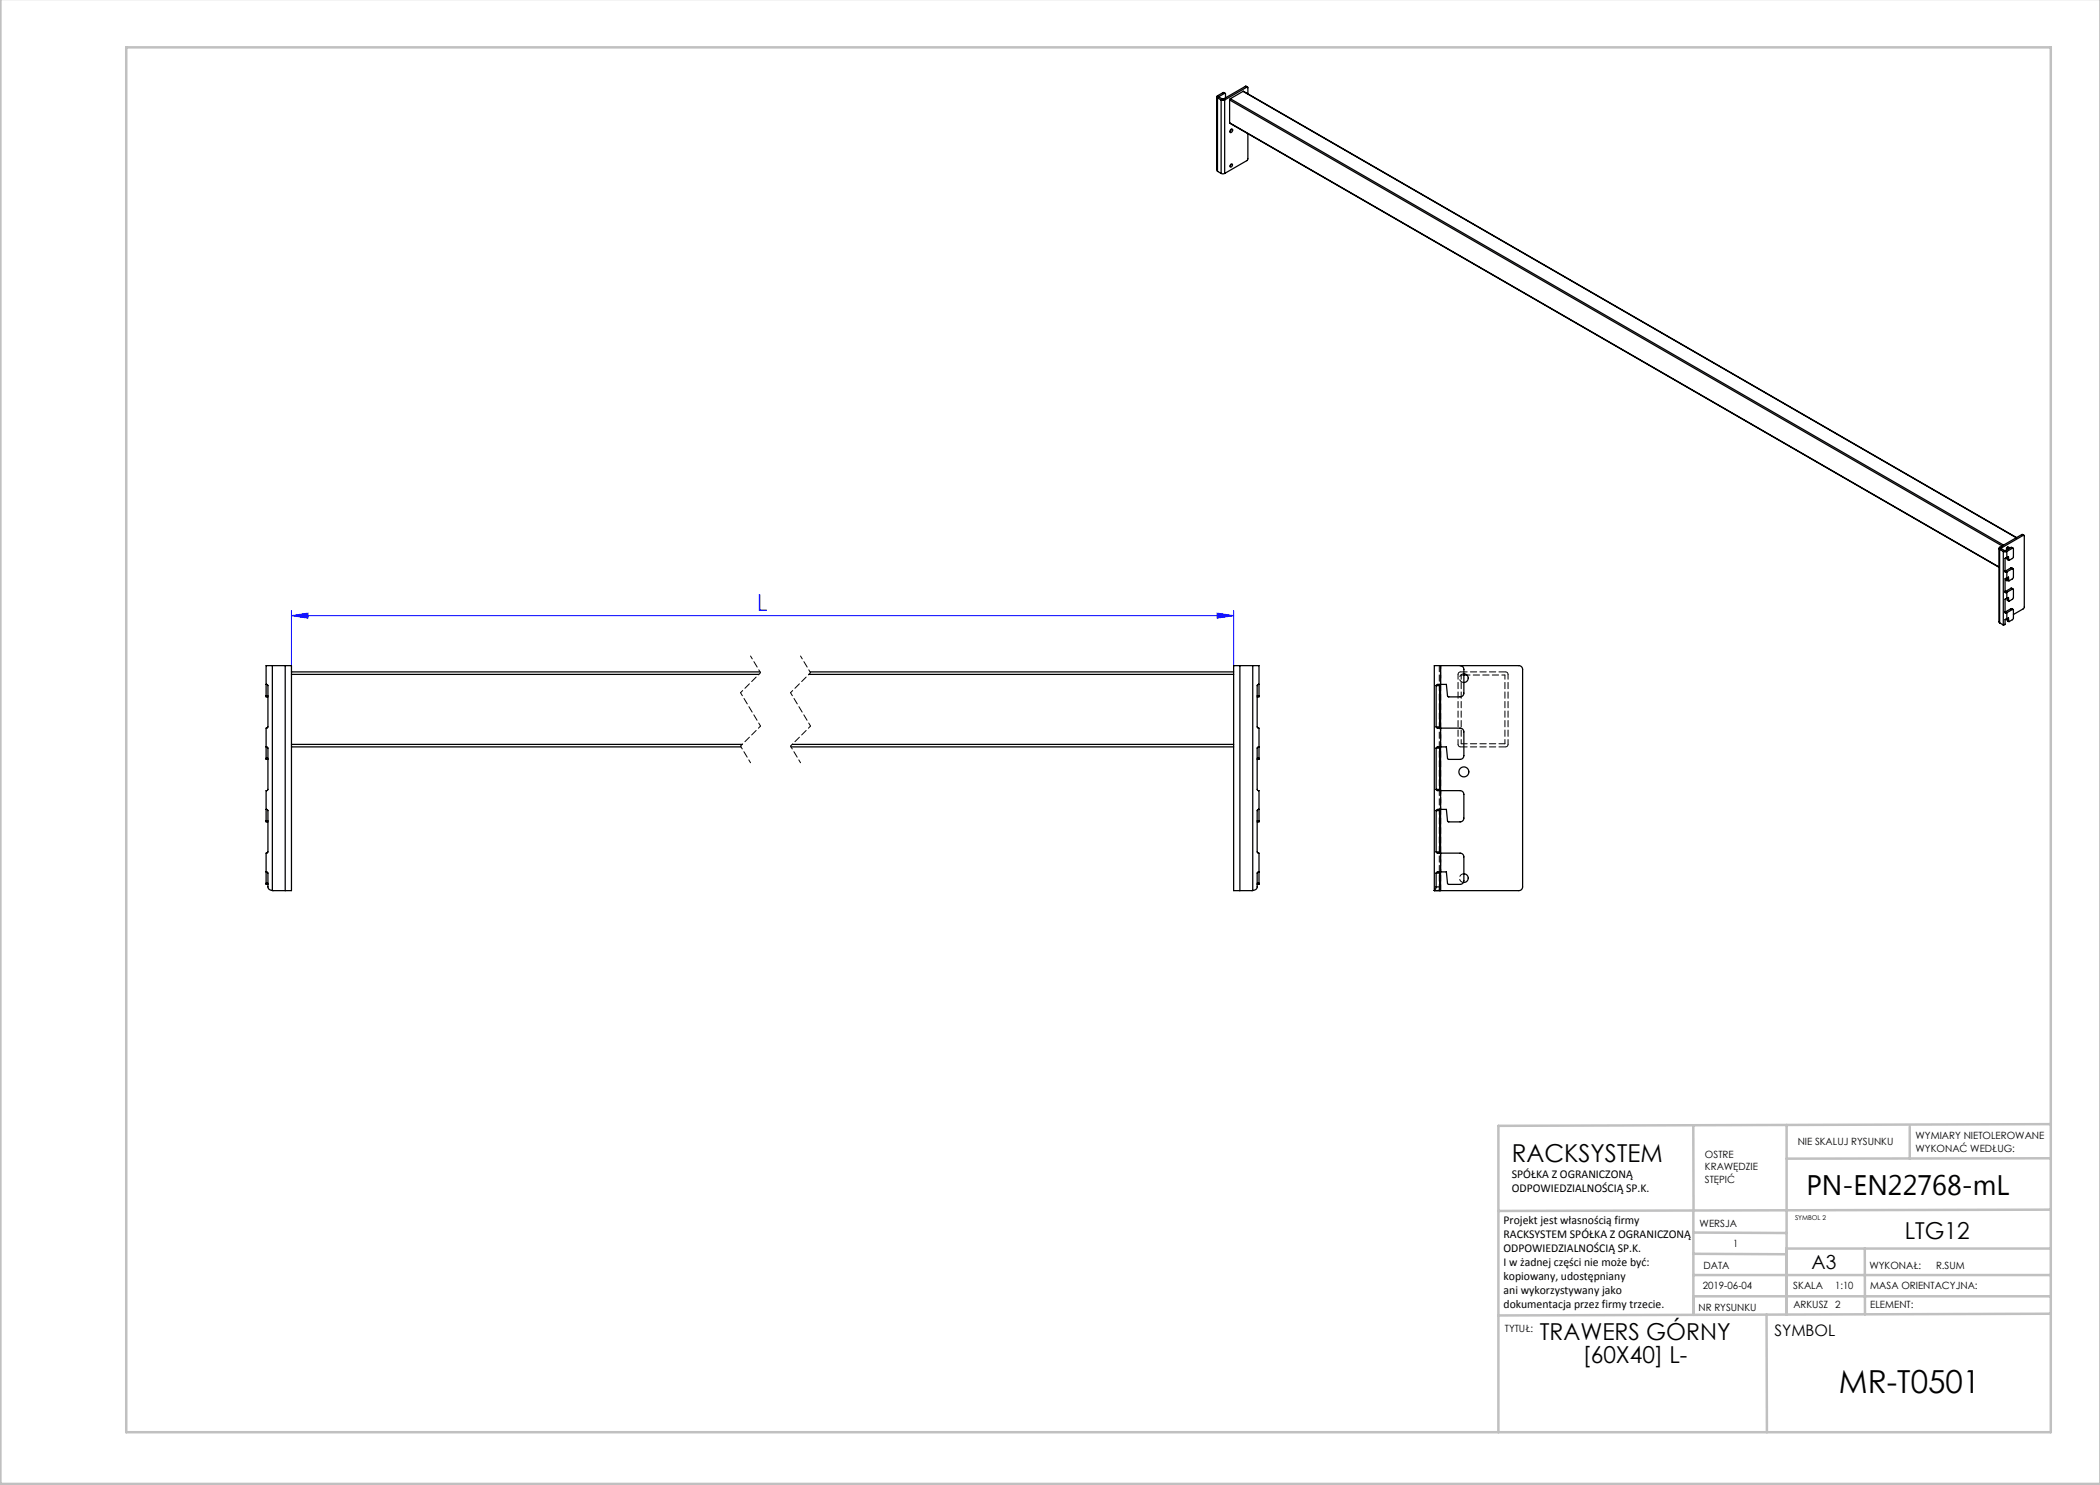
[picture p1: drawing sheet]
<svg xmlns="http://www.w3.org/2000/svg" width="420mm" height="297mm" viewBox="0 0 420 297" stroke-linecap="round" stroke-linejoin="round" font-family="sans-serif">
<path d="M58.3 123.1l3.3-.5v1zM58.3 122.1v11.3M58.3 123.1h188.4M243.4 122.6l3.3 .5-3.3 .5zM246.7 122.1v11.3" fill="none" stroke="#00f" stroke-width=".2"/>
<path d="M148.1 138.5l4 6.7M150.1 131.2l2 3.3M158.1 138.5l4 6.7M160.1 131.2l2 3.3M148.1 149.2l2 3.4M158.1 149.2l2 3.4" fill="none" stroke="#000" stroke-width=".2" stroke-dasharray="1.3 .6" stroke-dashoffset=".6"/>
<path d="M152.1 134.5l-4 4M162.1 134.5l-4 4M152.1 145.2l-4 4M162.1 145.2l-4 4" fill="none" stroke="#000" stroke-width=".2" stroke-dasharray="1.3 .6" stroke-dashoffset=".7"/>
<g fill="none" stroke="#c0c0c0" stroke-width=".5">
<path d="M.1 -.1v296.9h419.9M25.2 9.5h385v276.9h-385zM338.7 225.2v16.9M357.3 225v37.9M382 225.4v6.3M410.1 224.8l-110.4 .4v61.2M410.1 231.7h-52.8M338.7 259.3h71.5M338.7 255h71.5M338.7 250.8l18.6 .1M338.7 246.5l18.6 .1M338.7 242.1v20.9"/>
<path d="M373 249.7v13.2M410.1 241.9l-110.4 .3M410.2 249.7h-52.9v13.2M353.3 262.9l.1 23.5M410.2 262.7l-110.5 .4"/>
</g>
<path d="M58.3 123.1l3.3-.5v1zM243.4 122.6l3.3 .5-3.3 .5z" fill="#00f"/>
<g fill="none" stroke="#000" stroke-width=".25">
<path d="M243.4 19.4v14.5l.1 .4M243.5 19.2l-.1 .2 .1 .2M243.5 19.2l.3 .1M243.5 19.6v14.7M243.5 19.6l.7 .4M243.8 19.3v.1M243.8 19.4l-.3 .2M243.8 19.4l.7 .4M244.2 20h.7M244.2 20v14.7M244.5 19.8h.2M244.5 19.8l-.3 .2"/>
<path d="M244.6 18.5l.4 .2M244.6 18.5l.3 .2M244.6 18.5l-1.1 .7M244.7 19.8l.2 .2M244.9 18.7l.2 .1v.8M244.9 18.7l-1.1 .6M244.9 20v14.7M245.9 20v4.6M245.9 20l154.5 89.2M246.1 19.7l-.2 .3M246.1 19.7l154.6 89.3M248.6 18.3l154.7 89.2"/>
<path d="M248.6 18.3l-2.5 1.4M249.1 17.3l.4 .1M249.1 17.3l.3 .1M249.1 17.3l-4.4 2.5M249.4 17.4l.2 .1v1.3M249.4 17.4l-4.5 2.6M243.5 34.3l.7 .4M244.2 34.7h.7M245.9 24.6l153.9 88.9M245.9 24.6l153.9 88.8M246.2 32.9l.1-.1a.29 .29 0 0 1 .1 .4 .29 .29 0 0 1-.4 .1zM246.2 25.9a.22 .22 0 0 1 .3 0 .22 .22 0 0 1 0 .3 .26 .26 0 0 1-.2 .3 .26 .26 0 0 1-.3-.2z"/>
<path d="M246.2 32.8l-.2 .4M246.3 25.8l-.3 .5M249.6 26.7l-.1 5.3-4.6 2.7M399.8 109.7v14.7l.1 .2M399.9 109.5l-.1 .2 .1 .2M399.9 109.5l.3 .1M399.9 109.9v14.7M399.9 109.9l.8 .4M400.2 109.6v.1M400.2 109.7l.7 .4M400.2 109.7l-.3 .2M400.7 110.3h.7"/>
<path d="M400.7 110.3v14.7M400.9 110.1h.2M400.9 110.1l-.2 .2M401 114.1v.1M401 118.2v.1M401 114.2l.2 .2M401 118.3l.2 .2M401.1 114.2h-.1M401.1 118.3h-.1M401.1 110.1l.3 .2M401.1 114.2l.3 .2M401.1 118.3l.3 .2"/>
<path d="M401.4 111.5l-.4 .2v2.7h.2M401.4 114.4h-.2M401.4 115.6l-.4 .2v2.7h.2M401.4 118.5h-.2M401.4 119.7l-.4 .2v2.6l.2 .1M401.4 110.3v1.2M401.4 114.4v1.2M401.4 118.5v1.2M401.4 115.6l.3-.2 .1 .7M401.4 119.7l.3-.2 .1 .7M401.4 111.5l.1 .4M401.4 119.6l.1 .4"/>
<path d="M401.5 115.7l-.3 .3M401.5 116l-.1-.4a.29 .29 0 0 0-.2 .3 .29 .29 0 0 0 .4 .2M401.5 111.9h.1M401.5 116l.3 .2M401.5 111.9l.3 .2M401.5 116l.3 .1M401.5 109.4l-.2 .4M401.7 109.8l.1-.3a.35 .35 0 0 0-.4 .1 .35 .35 0 0 0-.1 .4M402.2 109.5l.4 .1M402.2 113.6l.4 .1M402.2 117.7l.4 .1M402.2 109.5l.3 .2"/>
<path d="M402.2 109.5l-1.1 .6M402.2 113.6l-1.1 .6M402.2 113.6l.3 .1M402.2 117.7l-1.1 .6M402.2 117.7l.3 .1M402.5 109.7l.2 .1-.1 1.7-.8 .6-.1-.8-.3 .2M402.5 113.7l.2 .1v1.7l-.2 .3-.7 .3M402.5 117.8l.2 .1v1.7l-.2 .3-.7 .3M402.5 109.7l-1.1 .6M402.5 113.7l-1.1 .7M402.5 117.8l-1.1 .7M404.4 106.9l.4 .2"/>
<path d="M404.4 106.9l.2 .2M404.4 106.9l-4.5 2.6M404.6 107.1l.3 .1v14.3l-.3 .3-1.9 1.1M404.6 107.1l-4.4 2.5M53.2 136.9l.4 .2v8.3l-.1 .2h-.3v6.1M53.2 139.2v.2h.4M53.2 139.2h.4M54.5 133.1h-1.3v6.1M54.5 133.1h2.5M54.5 133.1v45M57 133.1h1.3v45h-1.3M57 133.1v45"/>
<path d="M58.3 134.9h93.5M58.3 134.4h93.7M161.8 134.9h84.9M162 134.4h84.7M248 133.1h-1.3v45h1.3M248 133.1v45M248 133.1h2.5M250.5 133.1h1.3v6.1M250.5 133.1v45M251.4 139.2h.4M251.8 136.9l-.4 .2v8.3l.1 .2h.3v6.1M251.8 139.2v.2h-.4"/>
<path d="M287.2 137.1v8.3M287.2 137.1h.7M287.9 137.1v8.3M288 136.9l-.1 .2M288.1 133.1h-1.2v45M288.1 133.1h15.7a.75 .75 0 0 1 .7 .8v43.5a.75 .75 0 0 1-.7 .7h-15.7M288.1 133.1v45M292 133.1a.75 .75 0 0 1 .8 .8v4.7a.75 .75 0 0 1-.8 .8l-2.4-.1-.3-2.4h-1.7l-.4 .2M292.8 134.8a.88 .88 0 0 1 .8 .8 .88 .88 0 0 1-.8 .9M292.8 135h.6M399.9 124.6l.8 .4M401 122.3v.1"/>
<path d="M401 122.4l.2 .2M401.1 122.4h-.1M401.1 122.4l.3 .1M401.4 122.5l-.2 .1M401.4 123.8l-.4 .1v1l-.3 .1M401.4 122.5v1.3M401.4 123.7l.1 .4M401.5 120l.3 .2M401.5 124.1v.1M401.5 124.1l.3 .2M402.2 121.7l.4 .2M402.2 121.7l-1.1 .7"/>
<path d="M402.2 121.7l.3 .2M402.5 121.9l.2 .1-.1 1.8-.8 .5-.1-.7-.3 .2M402.5 121.9l-1.1 .6M53.2 149.4l.4 .2v8.3l-.1 .2h-.3v6.1M53.2 151.7v.2h.4M53.2 151.7h.4M58.3 148.9h90.1M58.3 149.4h89.9M158.2 149.4h88.5M158.4 148.9h88.3M251.4 151.7h.4M251.8 149.4l-.4 .2v8.3l.1 .2h.3v6.1"/>
<path d="M251.8 151.7v.2h-.4M287.2 145.4l.4 .2h4.4a.75 .75 0 0 1 .8 .8v4.7a.75 .75 0 0 1-.8 .8l-2.4-.1-.3-2.4h-1.7l-.4 .2M287.2 157.9l.4 .2h4.4a.75 .75 0 0 1 .8 .8v4.7a.75 .75 0 0 1-.8 .8l-2.4-.1-.3-2.4h-1.7l-.4 .2M287.2 149.6v8.3M287.2 157.9h.7M287.2 149.6h.7M287.2 145.4h.7M287.9 157.9l.1 .2M287.9 145.4l.1 .2M287.9 149.6v8.3M288 149.4l-.1 .2M53.2 174.4l.4 .2v3l.3 .3 .6 .2"/>
<path d="M53.2 161.9l.4 .2v8.3l-.1 .2h-.3v6.1M53.2 164.2v.2h.4M53.2 176.7v.2h.4M53.2 176.7h.4M53.2 164.2h.4M54.5 178.1h2.5M250.5 178.1h-2.5M251.4 176.7h.4M251.4 164.2h.4M251.8 161.9l-.4 .2v8.3l.1 .2h.3v6.1M251.8 174.4l-.4 .2v3l-.3 .3-.6 .2M251.8 164.2v.2h-.4"/>
<path d="M251.8 176.7v.2h-.4M286.9 178.1h1M287.2 170.4l.4 .2h4.4a.75 .75 0 0 1 .8 .8v4.7a.75 .75 0 0 1-.8 .8l-2.4-.1-.3-2.4h-1.7l-.4 .2M287.2 177.4l-.3 .7M287.2 162.1v8.3M287.2 174.6v2.8M287.2 174.6h.7M287.2 162.1h.7M287.2 170.4h.7M287.2 177.4h.7M287.9 178.1h.1M287.9 178.1h.2"/>
<path d="M287.9 170.4l.1 .2M287.9 177.4v.7M287.9 162.1v8.3M287.9 174.6v2.8M288 174.4l-.1 .2M288 161.9l-.1 .2M292.8 174.8a.87 .87 0 0 1 .8 .9 .87 .87 0 0 1-.9 .8"/>
<circle cx="292.8" cy="154.4" r="1"/>
</g>
<path d="M288.1 133.1v3.8M288.1 136.9v-3.8M288.1 158.1v3.8M288.1 145.6v3.8M288.1 149.4v-3.8M288.1 170.6v3.8M288.1 174.4v-3.8M288.1 161.9v-3.8" fill="none" stroke="#000" stroke-width=".2" stroke-dasharray="1.3 .6" stroke-dashoffset=".7"/>
<path d="M287.9 133.1v45M301 148.8h-8.8" fill="none" stroke="#000" stroke-width=".2" stroke-dasharray="1.3 .6" stroke-dashoffset=".1"/>
<path d="M292.2 135h.6M288.1 178.1v-45" fill="none" stroke="#000" stroke-width=".2" stroke-dasharray="1.3 .6"/>
<path d="M292.8 134.8a.88 .88 0 0 0-.9 .8 .88 .88 0 0 0 .9 .9" fill="none" stroke="#000" stroke-width=".2" stroke-dasharray="1.3 .6" stroke-dashoffset=".2"/>
<path d="M301.6 134.9v14M291.6 148.9v-14M292.8 174.8a.87 .87 0 0 0-.9 .8 .87 .87 0 0 0 .8 .9" fill="none" stroke="#000" stroke-width=".2" stroke-dasharray="1.3 .6" stroke-dashoffset=".3"/>
<path d="M291.6 134.9l.2-.4 .3-.1M301 135v13.8M301.1 134.4l.4 .1 .1 .4M292.1 149.4l-.3-.2-.2-.3M292.2 148.8v-13.8M301.6 148.9l-.1 .3-.4 .2" fill="none" stroke="#000" stroke-width=".2" stroke-dasharray="1.3 .6" stroke-dashoffset=".4"/>
<path d="M292.1 134.4h9M301.1 149.4h-9" fill="none" stroke="#000" stroke-width=".2" stroke-dasharray="1.3 .6" stroke-dashoffset="-.1"/>
<path d="M293.4 135h7.6" fill="none" stroke="#000" stroke-width=".2" stroke-dasharray="1.3 .6" stroke-dashoffset=".6"/>
<text font-size="6.3" x="367.8" y="278.5">MR-T0501</text>
<text font-size="5.6" x="361.3" y="239.1">PN-EN22768-mL</text>
<text font-size="4.9" x="302.4" y="232.4">RACKSYSTEM</text>
<text font-size="4.7" fill="#00f" x="151.4" y="122.1">L</text>
<g font-size="4.7">
<text x="380.9" y="247.8">LTG12</text>
<text x="308" y="268.1">TRAWERS GÓRNY</text>
<text x="316.6" y="272.6">[60X40] L-</text>
</g>
<text font-size="3.9" x="362.3" y="253.8">A3</text>
<text font-size="3.2" x="354.9" y="267.2">SYMBOL</text>
<g font-size="2.4">
<text x="302.4" y="235.6">SPÓŁKA Z OGRANICZONĄ</text>
<text x="302.4" y="238.4">ODPOWIEDZIALNOŚCIĄ SP.K.</text>
<text x="300.7" y="244.7">Projekt jest własnością firmy</text>
<text x="300.7" y="247.5">RACKSYSTEM SPÓŁKA Z OGRANICZONĄ</text>
<text x="300.7" y="250.3">ODPOWIEDZIALNOŚCIĄ SP.K.</text>
<text x="300.7" y="253.1">I w żadnej części nie może być:</text>
<text x="300.7" y="256">kopiowany, udostępniany</text>
<text x="300.7" y="258.8">ani wykorzystywany jako</text>
<text x="300.7" y="261.6">dokumentacja przez firmy trzecie.</text>
</g>
<g font-size="2">
<text x="383.1" y="227.9">WYMIARY NIETOLEROWANE</text>
<text x="341" y="231.6">OSTRE</text>
<text x="359.5" y="228.9">NIE SKALUJ RYSUNKU</text>
<text x="383.1" y="230.4">WYKONAĆ WEDŁUG:</text>
<text x="341" y="234.1">KRAWĘDZIE</text>
<text x="341" y="236.6">STĘPIĆ</text>
<text x="339.9" y="245.4">WERSJA</text>
<text x="346.6" y="249.5">1</text>
<text x="340.5" y="257.7">2019-06-04</text>
<text x="340.7" y="253.8">DATA</text>
<text x="358.7" y="257.7">SKALA</text>
<text x="367" y="257.7">1:10</text>
<text x="373.9" y="253.8">WYKONAŁ:</text>
<text x="374.1" y="257.7">MASA ORIENTACYJNA:</text>
<text x="387.2" y="253.8">R.SUM</text>
<text x="339.7" y="262.3">NR RYSUNKU</text>
<text x="358.7" y="261.7">ARKUSZ 2</text>
<text x="374.1" y="261.7">ELEMENT:</text>
<text x="301" y="266.4">TYTUŁ:</text>
</g>
<text font-size="1.3" x="359" y="244">SYMBOL 2</text>
</svg>
